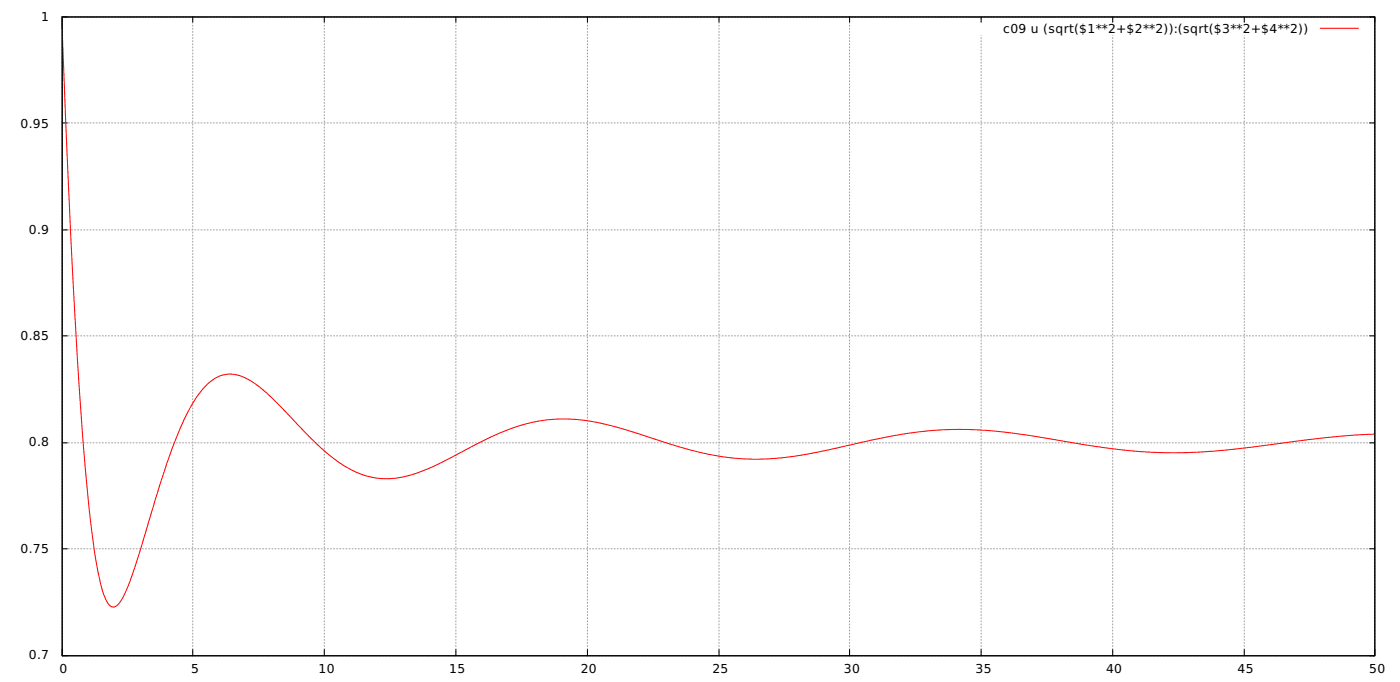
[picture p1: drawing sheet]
<svg xmlns="http://www.w3.org/2000/svg" width="480mm" height="234mm" viewBox="0 0 480 234" stroke-linecap="round" stroke-linejoin="round" font-family="sans-serif">
<g fill="none" stroke="#a0a0a4" stroke-width=".35" stroke-dasharray=".4 .7">
<path d="M21.3 5.8h450.5M336.7 7.6v-1.8M381.9 7.6v-1.8M427 7.6v-1.8M21.3 42.2h450.5M21.3 78.8h450.5M21.3 115.2h450.5M21.3 151.9h450.5M21.3 188.2h450.5M21.3 224.9h450.5M21.3 224.9v-219.1M66.1 224.9v-219.1"/>
<path d="M111.3 224.9v-219.1M156.5 224.9v-219.1M201.6 224.9v-219.1M246.8 224.9v-219.1M291.6 224.9v-219.1M336.7 224.9v-212.7M381.9 224.9v-212.7M427 224.9v-212.7M471.8 224.9v-219.1"/>
</g>
<g fill="none" stroke="#000" stroke-width=".35">
<path d="M21.3 5.8h450.5v219.1h-450.5zM23.1 5.8h-1.8v1.8M66.1 5.8v1.8M111.3 5.8v1.8M156.5 5.8v1.8M201.6 5.8v1.8M246.8 5.8v1.8M291.6 5.8v1.8M336.7 5.8v1.8M381.9 5.8v1.8M427 5.8v1.8M470.1 5.8h1.7v1.8"/>
<path d="M21.3 42.2h1.8M470.1 42.2h1.7M21.3 78.8h1.8M470.1 78.8h1.7M21.3 115.2h1.8M470.1 115.2h1.7M21.3 151.9h1.8M470.1 151.9h1.7M21.3 188.2h1.8M470.1 188.2h1.7M21.3 222.8v2.1h1.8M66.1 222.8v2.1"/>
<path d="M111.3 222.8v2.1M156.5 222.8v2.1M201.6 222.8v2.1M246.8 222.8v2.1M291.6 222.8v2.1M336.7 222.8v2.1M381.9 222.8v2.1M427 222.8v2.1M471.8 222.8v2.1h-1.7"/>
</g>
<path d="M21.2 5.7l1.8 45.8a2174.2 2174.2 0 0 0 7.6 123.3 155.7 155.7 0 0 0 5 29l.9 2.2 .9 1.4a2.06 2.06 0 0 0 3.6-.6 63.1 63.1 0 0 0 6.8-16.9l6.3-21.1a140 140 0 0 1 12.6-31.4 17.8 17.8 0 0 1 9.9-8.8 13.9 13.9 0 0 1 11.7 3.6l6.4 5.6 13.9 14.4 4.5 4 4.1 2.9a27.4 27.4 0 0 0 27.5 2.5l5.9-2.5 16.6-8.6 8.1-3.5 8.1-2.3 4.6-.7 4-.3 6.3 .2 6.3 .9 8.2 2 18.9 6 7.2 2 9.5 1.9 9.9 .8 7.7-.3 6.7-.7 9.9-1.8 24.4-5.3 9-1.4 7.7-.6 8.5-.1 10.4 .7 9 1.1 30.2 4.8 9.9 1 9.9 .4 15.8-.6 12.2-1.3 23.9-3.2 12.2-1 6.3-.3M453.1 9.7h13.1" fill="none" stroke="#f00" stroke-width=".35"/>
<g font-size="4.2">
<text x="14.1" y="7.1">1</text>
<text x="344.3" y="11.3">c09 u (sqrt($1**2+$2**2)):(sqrt($3**2+$4**2))</text>
<text x="7.1" y="43.7">0.95</text>
<text x="9.9" y="80.1">0.9</text>
<text x="7.1" y="116.8">0.85</text>
<text x="9.9" y="153.1">0.8</text>
<text x="7.1" y="189.8">0.75</text>
<text x="9.9" y="226.1">0.7</text>
<text x="20.5" y="230.7">0</text>
<text x="65.6" y="230.7">5</text>
<text x="109.4" y="230.7">10</text>
<text x="154.2" y="230.7">15</text>
<text x="199.3" y="230.7">20</text>
<text x="244.5" y="230.7">25</text>
<text x="289.6" y="230.7">30</text>
<text x="334.8" y="230.7">35</text>
<text x="379.6" y="230.7">40</text>
<text x="424.7" y="230.7">45</text>
<text x="469.9" y="230.7">50</text>
</g>
</svg>
